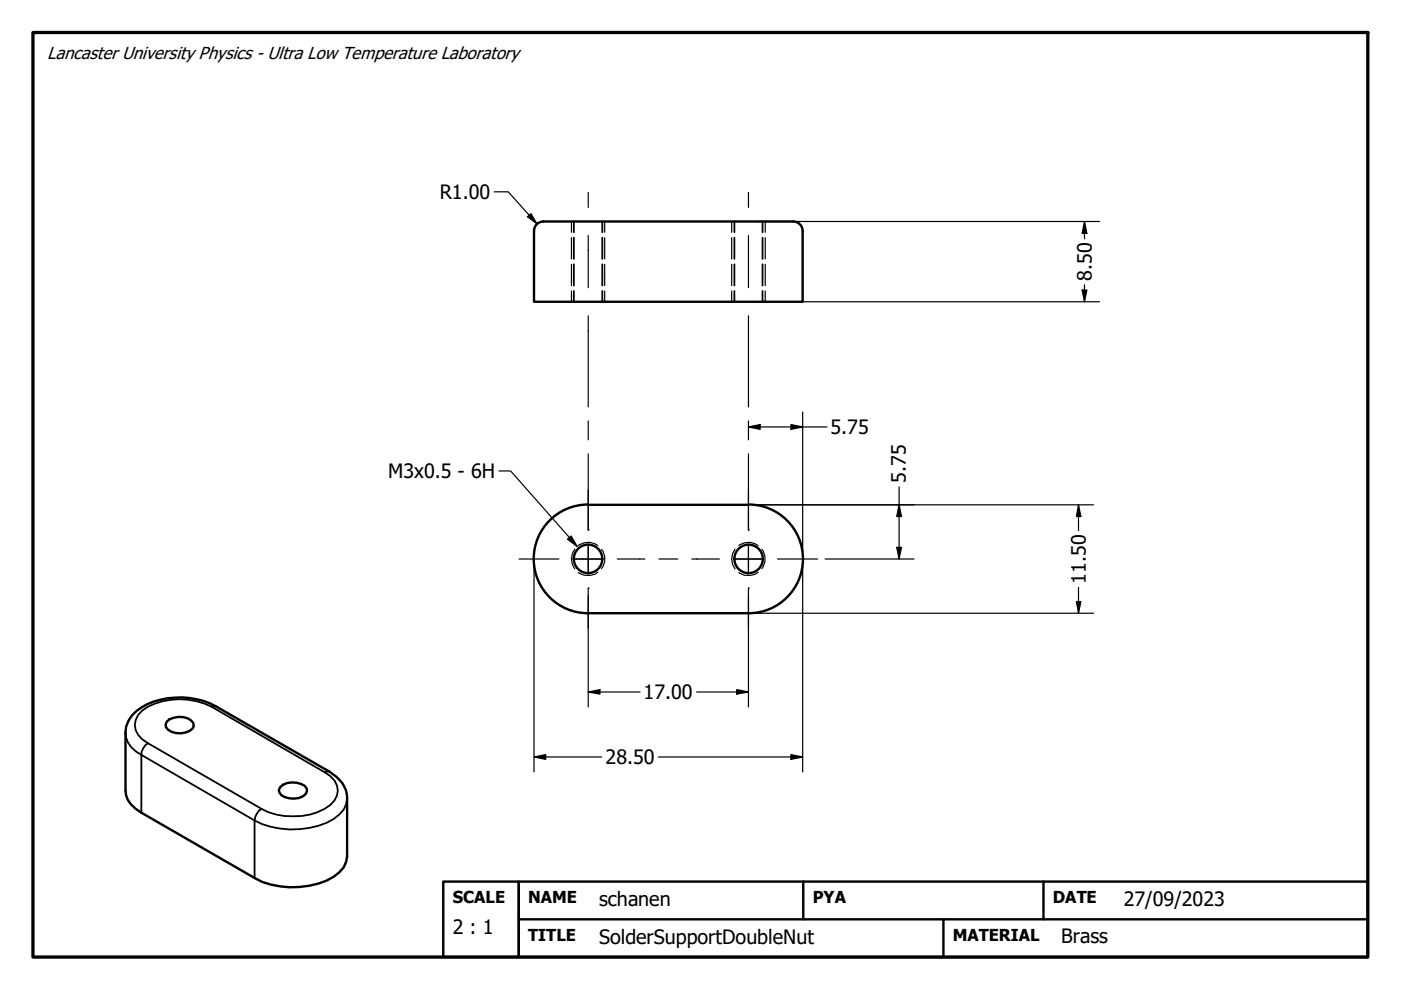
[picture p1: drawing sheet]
<svg xmlns="http://www.w3.org/2000/svg" width="297mm" height="210mm" viewBox="0 0 297 210" stroke-linecap="round" stroke-linejoin="round" font-family="sans-serif">
<!-- layer: Hidden (ANSI) -->
<g fill="none" stroke="#000" stroke-width=".38">
<path d="M121.7 47v2.2M121.7 50.4v4.5M121.7 56v4.6M127.7 47v2.2M127.7 50.4v4.5M127.7 56v4.6M155.7 47v2.2M155.7 50.4v4.5M155.7 56v4.6M161.7 47v2.2M161.7 50.4v4.5M161.7 56v4.6"/>
<path d="M121.7 61.7v2.3M127.7 61.7v2.3M155.7 61.7v2.3M161.7 61.7v2.3"/>
</g>
<!-- layer: Hidden Narrow (ANSI) -->
<g fill="none" stroke="#000" stroke-width=".25">
<path d="M121.2 47v2.2M121.2 50.4v4.5M121.2 56v4.6M128.2 47v2.2M128.2 50.4v4.5M128.2 56v4.6M155.1 47v2.2M155.1 50.4v4.5M155.1 56v4.6M162.2 47v2.2M162.2 50.4v4.5M162.2 56v4.6"/>
<path d="M121.2 61.7v2.3M128.2 61.7v2.3M155.1 61.7v2.3M162.2 61.7v2.3M121.9 116.4a3.5 3.5 0 0 0 0 4.2M122.6 115.7a3.5 3.5 0 0 1 4.1 0M127.5 116.5a3.1 3.1 0 0 1 0 4.1M155.8 116.4a3.5 3.5 0 0 0 0 4.2M156.7 115.7a3.3 3.3 0 0 1 4 0M161.5 116.5a3.4 3.4 0 0 1 0 4.1M126.7 121.3a3.5 3.5 0 0 1-4.1 .1M160.7 121.3a3.4 3.4 0 0 1-4 .1"/>
</g>
<!-- layer: Visible (ANSI) -->
<g fill="none" stroke="#000" stroke-width=".51">
<path d="M115.2 47h53M115.2 47a2 2 0 0 0-2 2v15h57v-15a2 2 0 0 0-2-2M124.7 107a11.5 11.5 0 0 0-11.5 11.5 11.5 11.5 0 0 0 11.5 11.5M124.7 107h34M158.7 107a11.5 11.5 0 0 1 11.5 11.5 11.5 11.5 0 0 1-11.5 11.5h-34M27.9 151.7a13.7 13.7 0 0 1 10.7-3.8 16.3 16.3 0 0 1 7.2 1.9l24 13.8a6.7 6.7 0 0 1 3.8 5.7v12.2a5.2 5.2 0 0 1-2.9 4.4 17.9 17.9 0 0 1-16.7 .3l-24-13.9a5.9 5.9 0 0 1-3.4-4.7v-12.2l.1-1.3 .5-1.3zM35.4 153a4 4 0 0 1 5.6 .3l.1 .6a2.75 2.75 0 0 1-2.7 1.6 3.3 3.3 0 0 1-3.2-1.4l-.1-.5zM59.4 166.8a4.4 4.4 0 0 1 5.2-.2l.4 .6a1.73 1.73 0 0 1-1.6 2 4.8 4.8 0 0 1-3.7-.6l-.5-.5-.1-.6z"/>
<circle cx="124.7" cy="118.5" r="3"/>
<circle cx="158.7" cy="118.5" r="3"/>
</g>
<!-- layer: Visible Narrow (ANSI) -->
<path d="M26.6 155.4a5.3 5.3 0 0 0 3.4 4.7M31.4 157.6a3 3 0 0 0-1.4 2.5M31.4 157.6l24 13.9M44.8 149.8a14.6 14.6 0 0 0-14.6 .9 3.7 3.7 0 0 0 0 6.1l1.2 .8M44.8 149.8l24 13.9M45.8 149.8l-.5-.2-.5 .2M30 160.1l24 13.9M30 160.1v12.2M54 174v12.2M55.4 171.5a3.3 3.3 0 0 0-1.4 2.5M69.8 163.6l-.4-.1-.6 .2a4.3 4.3 0 0 1 2.6 5 6.4 6.4 0 0 1-4 3.5 15.3 15.3 0 0 1-12-.7M73.6 169.3a5.2 5.2 0 0 1-2.9 4.3 18.1 18.1 0 0 1-16.7 .4" fill="none" stroke="#000" stroke-width=".38"/>
<!-- layer: Border (ANSI) -->
<path d="M7 6.9h283v196h-283z" fill="none" stroke="#000" stroke-width=".7"/>
<!-- layer: Title (ANSI) -->
<path d="M94 186.9h16v16h-16zM110 186.9h180v16h-180zM110 194.9h180M170.3 186.9v8M200 194.9v8M221.2 186.9v8" fill="none" stroke="#000" stroke-width=".51"/>
<!-- layer: Dimension (ANSI) -->
<g fill="none" stroke="#000" stroke-width=".25">
<path d="M104.8 40.7h3l6.1 6.8M111.8 45.9l.8-.6 1.3 2.2zM160.3 47h72.8M229.9 47l.5 2.5h-1zM229.9 47v3.6M160.3 64h72.8M229.4 61.5h1l-.5 2.5zM229.9 60.4v3.6M158.7 90.5l2.5-.5v1zM158.7 90.5h16.6M167.7 90l2.5 .5-2.5 .5zM170.2 87.3v29.6"/>
<path d="M160.3 107h71.5M174.9 118.5h18.9M190.1 116h1l-.5 2.5zM190.6 107l.5 2.5h-1zM190.6 103.2v15.3M228.7 107l.5 2.5h-1zM228.7 107v5.5M113.2 120.1v43.6M124.7 126.3v23.6M158.7 126.3v23.6M160.3 130h71.5M170.2 120.1v43.6"/>
<path d="M228.2 127.5h1l-.5 2.5zM228.7 124.6v5.4M124.7 146.7l2.5-.5v1zM124.7 146.7h11M147.7 146.7h11M156.2 146.2l2.5 .5-2.5 .5zM167.7 160l2.5 .5-2.5 .5zM113.2 160.5l2.5-.5v1zM113.2 160.5h14.4M139.6 160.5h30.6"/>
</g>
<g fill="#000">
<path d="M111.8 45.9l.8-.6 1.3 2.2zM229.9 47l.5 2.5h-1zM229.4 61.5h1l-.5 2.5zM158.7 90.5l2.5-.5v1zM167.7 90l2.5 .5-2.5 .5zM190.1 116h1l-.5 2.5zM190.6 107l.5 2.5h-1zM228.7 107l.5 2.5h-1zM228.2 127.5h1l-.5 2.5zM113.2 160.5l2.5-.5v1zM124.7 146.7l2.5-.5v1zM156.2 146.2l2.5 .5-2.5 .5z"/>
<path d="M167.7 160l2.5 .5-2.5 .5z"/>
</g>
<!-- layer: Center Mark (ANSI) -->
<path d="M121.5 118.5h6.4M124.7 103.9v8.5M124.7 115.4v6.3M155.5 118.5h6.4M158.7 103.9v8.5M158.7 115.4v6.3M124.7 124.7v8.5M158.7 124.7v8.5" fill="none" stroke="#000" stroke-width=".25"/>
<!-- layer: Centerline (ANSI) -->
<g fill="none" stroke="#000" stroke-width=".25">
<path d="M124.7 49.9v11.1M124.7 40.8v3.2M158.7 49.9v11.1M158.7 40.8v3.2M124.7 67v19.3M158.7 67v19.3M124.7 89.3v4M124.7 96.2v16.2M158.7 89.3v4M158.7 96.2v16.2M110 118.5h8.5M121.5 118.5h6.4"/>
<path d="M124.7 112.4h.1M124.7 115.4v6.3M130.9 118.5h5.8M139.7 118.5h4M146.7 118.5h5.8M155.5 118.5h6.4M158.7 112.4h.1M158.7 115.4v6.3M164.8 118.5h8.6M124.7 124.7h.1M158.7 124.7h.1"/>
</g>
<!-- layer: Symbol (ANSI) -->
<path d="M105.8 99.9h2.5l14.1 16M120.3 114.3l.8-.7 1.3 2.3z" fill="none" stroke="#000" stroke-width=".25"/>
<path d="M120.3 114.3l.8-.7 1.3 2.3z" fill="#000"/>
<g font-size="4.2">
<text x="93.2" y="42.2">R1.00</text>
<text x="231.5" y="59.5" transform="rotate(-90 231.5 59.5)">8.50</text>
<text x="176.1" y="92">5.75</text>
<text x="82.3" y="101.4">M3x0.5 - 6H</text>
<text x="192.1" y="102.4" transform="rotate(-90 192.1 102.4)">5.75</text>
<text x="230.2" y="123.7" transform="rotate(-90 230.2 123.7)">11.50</text>
<text x="136.5" y="148.2">17.00</text>
<text x="128.4" y="162">28.50</text>
<text x="127" y="192.1">schanen</text>
<text x="238.3" y="192.1">27/09/2023</text>
<text x="96" y="198">2 : 1</text>
<text x="127" y="200.1">SolderSupportDoubleNut</text>
<text x="225" y="199.9">Brass</text>
</g>
<text font-size="3.7" x="10" y="12.5">Lancaster University Physics - Ultra Low Temperature Laboratory</text>
<g font-size="3.5">
<text x="96" y="191.5">SCALE</text>
<text x="112" y="191.4">NAME</text>
<text x="172.3" y="191.4">PYA</text>
<text x="223.2" y="191.4">DATE</text>
<text x="112" y="199.4">TITLE</text>
<text x="202" y="199.4">MATERIAL</text>
</g>
</svg>
